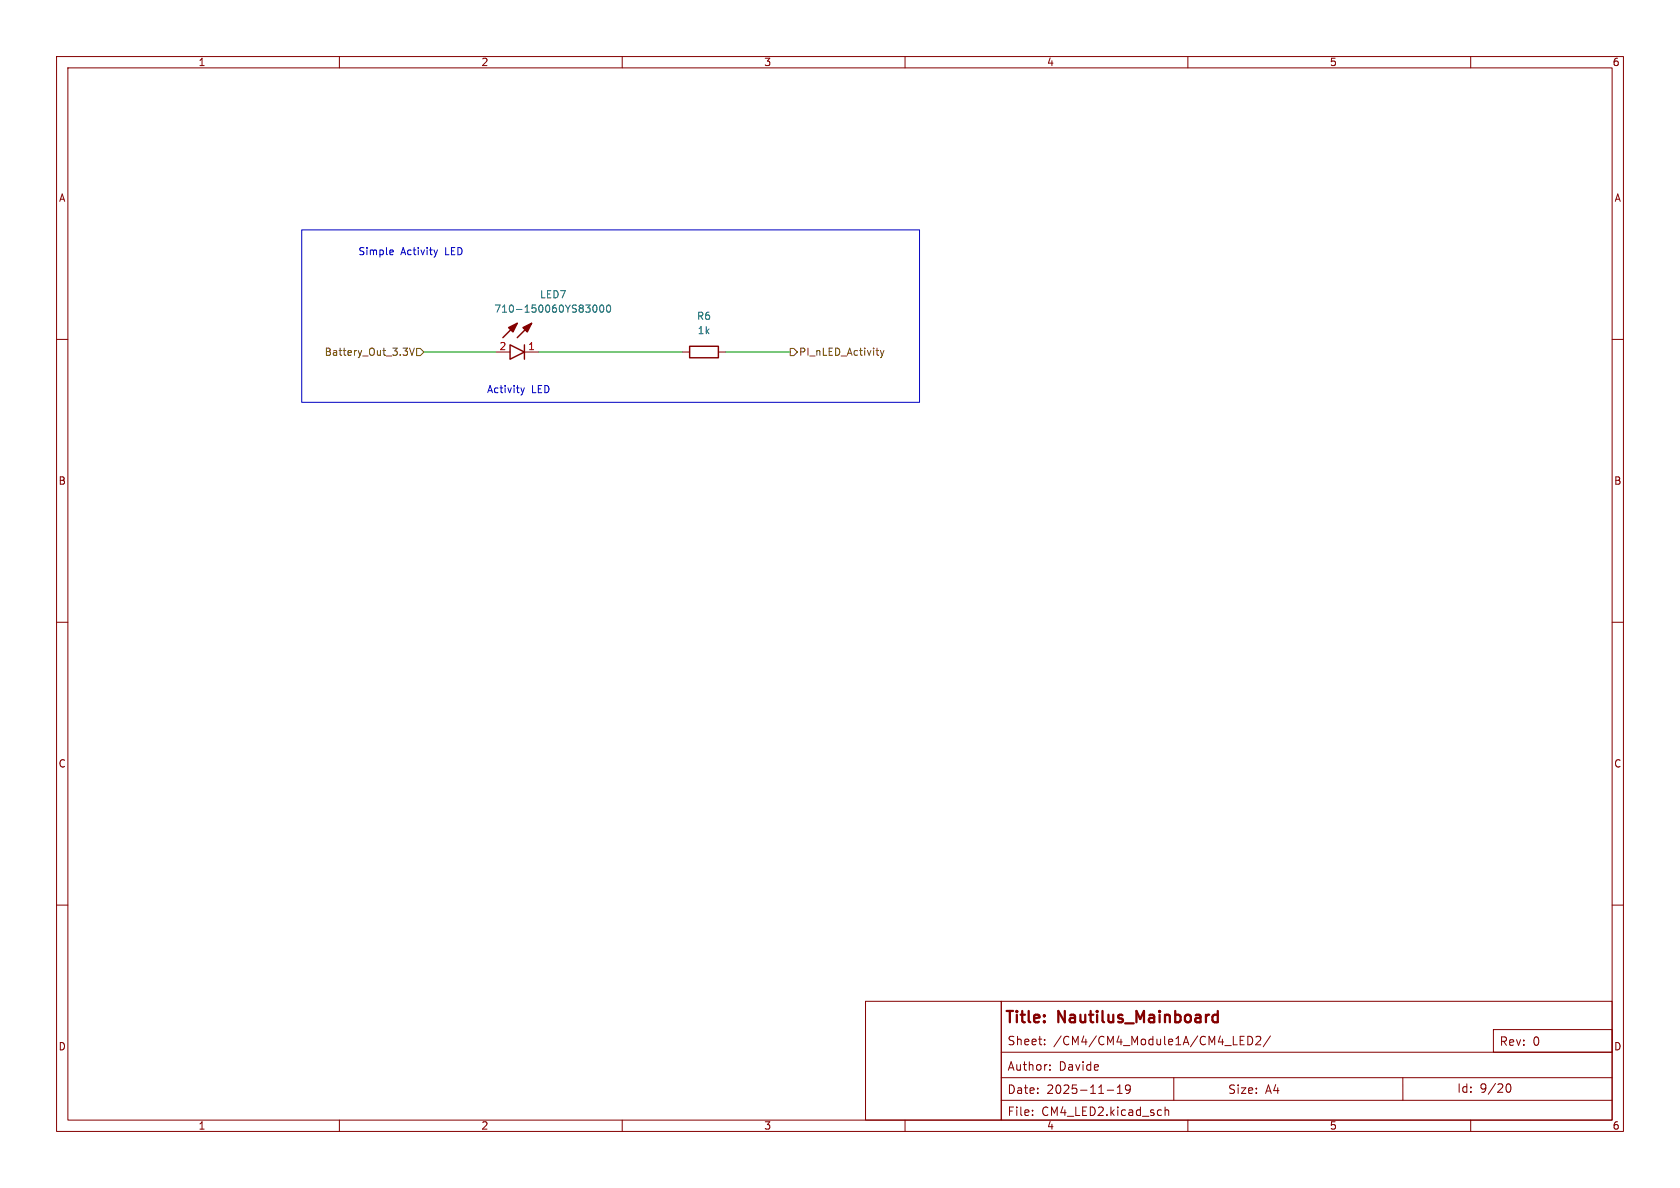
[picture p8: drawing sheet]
<svg xmlns="http://www.w3.org/2000/svg" width="297mm" height="210mm" viewBox="0 0 297 210" stroke-linecap="round" stroke-linejoin="round" font-family="sans-serif">
<g fill="none" stroke="#840000" stroke-width=".18">
<path d="M10 10h277v190h-277zM12 12h273v186h-273zM60 10v2M110 10v2M160 10v2M210 10v2M260 10v2M10 60h2M87.6 62.2h2.6M92.7 62.2h2.5M120.6 62.2h1.3M127 62.2h1.3"/>
<path d="M285 60h2M10 110h2M285 110h2M10 160h2M153 177h24v21h-24zM177 177h108v21h-108zM285 160h2M60 198v2M110 198v2M160 198v2M177 194.5h108M177 190.5h108"/>
<path d="M177 186h108M182.5 197v.2M182.5 196.3v.1M184.7 184.6v.1M184.7 183.8v.1M185.6 189v.2M185.6 188.3v.1M195.7 192.7h1.2M197.5 193.3h.9M197.5 192.2l.5-.4v1.5M199.8 192.4l-.3 .3h-.3l-.2-.3 .1-.5 .4-.1 .2 .1a.99 .99 0 0 1-.3 1.4h-.3M206 195.7v1.5"/>
<path d="M206 196.3l.2-.1 .3 .1 .1 .9M207.5 190.5v4M210 198v2M219.2 183.9h.5M219.2 184.7h.8M219.2 183.2h.8M220.6 183.2a.76 .76 0 0 1 .9 .7 .76 .76 0 0 1-.9 .8zM222 183.3l.6-.1 .2 .1 .1 .3-.9 1.1h.9M224.6 183.1l-1.3 2M248 190.5v4M260 198v2M264 182h21v4h-21z"/>
<path d="M266.2 192.2l.2-.5 .2-.1a.81 .81 0 0 1 .6 .6 .81 .81 0 0 1-.3 .8h-.4l-.3-.5"/>
</g>
<path d="M214.5 179.5l.2-.1 .6 .1M215.3 178.7v2M214.5 180.6l.2 .1 .6-.1" fill="none" stroke="#840000" stroke-width=".4"/>
<path d="M91.4 57.2l-2.5 2.5M94 57.2l-2.6 2.5M90.2 61l2.5 1.2-2.5 1.3zM92.7 61v2.5M121.9 61.2h5.1v2h-5.1z" fill="none" stroke="#840000" stroke-width=".25"/>
<g fill="#840000" stroke="#840000" stroke-width=".25">
<path d="M89.9 57.9l1.5-.7-.7 1.5z"/>
<path d="M92.5 57.9l1.5-.7-.8 1.5z"/>
</g>
<path d="M104.9 54l.2-.1a.68 .68 0 0 1 .4 .7 .68 .68 0 0 1-.4 .6l-.2-.1-.1-.4zM106.1 54l.2-.1a.68 .68 0 0 1 .5 .7 .68 .68 0 0 1-.5 .6l-.2-.1-.1-.4zM107.4 54l.1-.1a.68 .68 0 0 1 .5 .7 .68 .68 0 0 1-.5 .6 .84 .84 0 0 1-.1-1.2z" fill="none" stroke="#006464" stroke-width=".18"/>
<path d="M71.3 61.5h.7l-.4 .5M71.9 62.1l.1 .2-.1 .4M72.4 61.5l.4 1.3 .4-1.3M73.7 61.6h.6l.6 .6-.6 .7h-.6zM139.7 61.6h.6l.7 .6-.7 .7h-.6zM155.7 62l.3 .8M156 62.8l-.3 .4M156.3 62l-.3 .8" fill="none" stroke="#725600" stroke-width=".18"/>
<path d="M74.9 62.2h12.7M95.2 62.2h25.4M128.3 62.2h11.4" fill="none" stroke="#009600" stroke-width=".18"/>
<path d="M53.3 40.6h109.3v30.5h-109.3zM69.1 44.2h.4v.3l-.6 .1M69.5 45h-.4M77.3 44.2l-.3 .8M92.1 68.6l.3 .8M92.4 69.4l-.3 .4M92.7 68.6l-.3 .8" fill="none" stroke="#0000c2" stroke-width=".18"/>
<g font-size="2.8" fill="#840000">
<text x="177.5" y="181.4">Title:</text>
<text x="187.2" y="181.4">Nautilus_Mainboard</text>
</g>
<g font-size="2.1" fill="#840000">
<text x="178" y="185">Sheet:</text>
<text x="186.2" y="185">/CM4/CM4_Module1A/CM4_LED2/</text>
<text x="265" y="185.1">Rev:</text>
<text x="270.9" y="185.1">0</text>
<text x="178" y="189.5">Author:</text>
<text x="187.2" y="189.5">Davide</text>
<text x="178" y="193.6">Date:</text>
<text x="178" y="197.5">File:</text>
<text x="184.1" y="197.5">CM4_LED2.kicad_sch</text>
<text x="185" y="193.6">2025-11-19</text>
<text x="217" y="193.6">Size:</text>
<text x="223.7" y="193.6">A4</text>
<text x="257.5" y="193.4">Id:</text>
<text x="261.6" y="193.4">9/20</text>
</g>
<g font-size="1.8" fill="#840000">
<text x="35" y="11.9">1</text>
<text x="85" y="11.9">2</text>
<text x="135" y="11.9">3</text>
<text x="185" y="11.9">4</text>
<text x="235" y="11.9">5</text>
<text x="285" y="11.9">6</text>
<text x="10.3" y="35.9">A</text>
<text x="285.3" y="35.9">A</text>
<text x="10.3" y="85.9">B</text>
<text x="285.3" y="85.9">B</text>
<text x="10.3" y="135.9">C</text>
<text x="285.3" y="135.9">C</text>
<text x="10.3" y="185.9">D</text>
<text x="285.3" y="185.9">D</text>
<text x="35" y="199.9">1</text>
<text x="85" y="199.9">2</text>
<text x="135" y="199.9">3</text>
<text x="185" y="199.9">4</text>
<text x="235" y="199.9">5</text>
<text x="285" y="199.9">6</text>
</g>
<g font-size="1.8" fill="#0000c2">
<text x="63.3" y="45.3">Simple</text>
<text x="70.8" y="45.3">Activity</text>
<text x="78.8" y="45.3">LED</text>
<text x="86" y="69.7">Activity</text>
<text x="93.9" y="69.7">LED</text>
</g>
<g font-size="1.8" fill="#006464">
<text x="95.4" y="52.9">LED7</text>
<text x="87.3" y="55.5">710-150060YS83000</text>
<text x="123.1" y="56.7">R6</text>
<text x="123.2" y="59.3">1k</text>
</g>
<g font-size="1.8" fill="#725600">
<text x="57.3" y="63.1">Battery_Out_3.3V</text>
<text x="141.2" y="63.1">PI_nLED_Activity</text>
</g>
<g font-size="1.8" fill="#a90000">
<text x="88.2" y="62">2</text>
<text x="93.3" y="62">1</text>
</g>
</svg>
